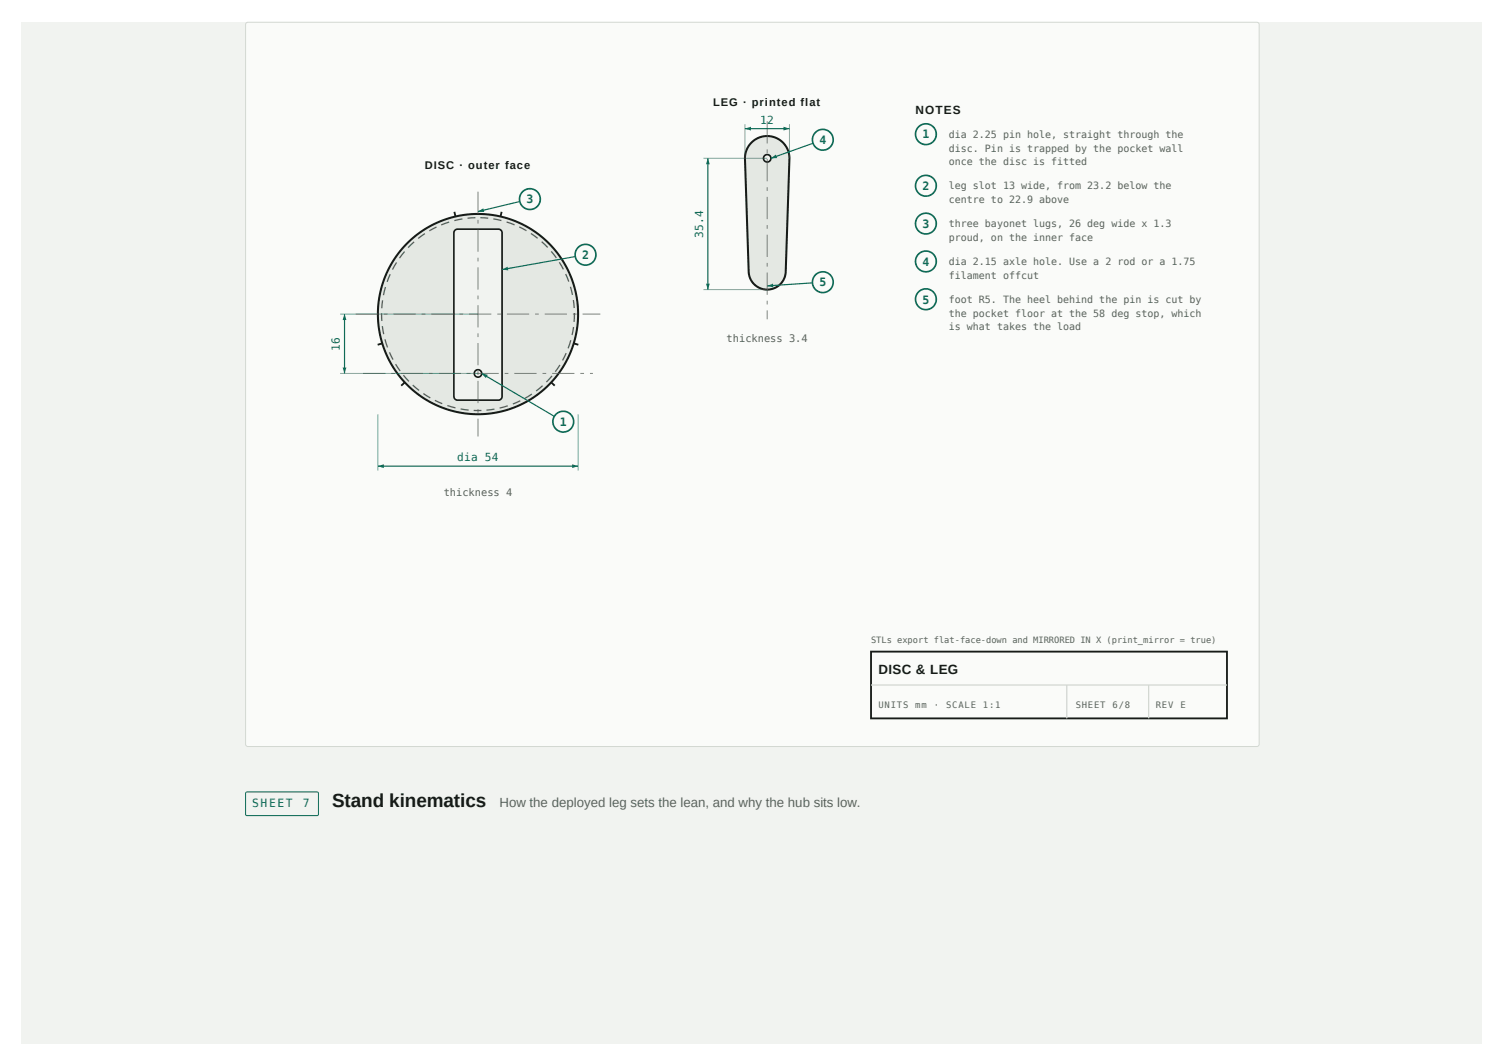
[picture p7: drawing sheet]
<svg xmlns="http://www.w3.org/2000/svg" width="420mm" height="297mm" viewBox="0 0 420 297" stroke-linecap="round" stroke-linejoin="round" font-family="sans-serif">
<path d="M6.1 6.1h408.2v285.5h-408.2z" fill="#f1f3f0"/>
<path d="M68.9 6.4l.4-.2 282.4 .1 .3 .6-.1 201.4-.5 .3-282.4-.1-.3-.5v-201.1z" fill="#fafbf9"/>
<path d="M68.9 6.4l.4-.2 282.4 .1 .3 .6-.1 201.4-.5 .3-282.4-.1-.3-.5v-201.1z" fill="none" stroke="#d3d8d2" stroke-width=".28"/>
<circle cx="133.6" cy="87.8" r="28" fill="#e4e8e3"/>
<circle cx="133.6" cy="87.8" r="28" fill="none" stroke="#171b18" stroke-width=".57"/>
<path d="M160.2 91.4h.3l-.4 2.3-.3-.1zM159.4 95l.4 .1-.8 2.3-.3-.1zM158.1 98.6l.3 .2-1 2-.3-.2zM156.4 101.9l.3 .2-1.3 1.9-.3-.2zM154.2 104.9l.3 .3-1.6 1.7-.3-.3zM149.8 109.1l1.8-1.4 .2 .2-1.8 1.5zM146.7 111.2l1.9-1.2 .2 .3-2 1.2zM143.3 112.7l2.1-.9 .1 .4-2 .9zM139.6 113.9l2.3-.7 .1 .4-2.3 .6zM136 114.4l2.2-.2 .1 .3-2.3 .3zM132.4 114.5h2.2v.4h-2.2zM128.8 114.1l2.2 .3v.4l-2.3-.3zM125.1 113.2l2.3 .6-.1 .4-2.3-.7zM121.7 111.7l2 .9-.1 .4-2.1-1zM118.5 109.8l1.9 1.2-.2 .4-1.9-1.3zM115.5 107.5l1.8 1.5-.2 .3-1.8-1.6zM112.6 105l.3-.3 1.6 1.8-.3 .2zM110.4 101.9l.4-.2 1.2 1.9-.3 .2zM108.7 98.5l.4-.1 .9 2-.3 .2zM107.4 94.9l.4-.1 .7 2.2-.3 .2zM106.7 91.2l.4-.1 .4 2.2-.4 .1zM106.5 87.5h.4v2.2h-.3zM106.8 83.9l.3 .1-.2 2.2-.3-.1zM107.6 80.2l.3 .1-.5 2.2h-.4zM108.9 76.6l.4 .1-.9 2.1-.3-.1zM110.7 73.3l.3 .2-1.1 1.9-.3-.1zM113 70.2l.3 .2-1.5 1.8-.3-.2zM114.3 68.7l1.4-1.2 .2 .2-1.7 1.6-.2-.2zM116.8 66.5l1.9-1.4 .2 .3-1.9 1.4zM119.9 64.4l2.1-1.1 .1 .3-2 1.1zM123.3 62.7l2.2-.8 .1 .3-2.2 .8zM127 61.5l2.3-.5v.4l-2.2 .4zM130.7 60.8l2.2-.1v.3l-2.2 .2zM134.3 60.7l2.2 .1v.4l-2.2-.2zM137.9 61l2.3 .5-.1 .3-2.2-.5zM141.7 61.9l2.2 .8-.1 .3-2.2-.8zM145.2 63.3l2.1 1-.2 .3-2-1zM148.5 65.1l1.9 1.4-.2 .2-1.9-1.3zM151.6 67.4l1.7 1.6-.3 .3-1.7-1.6zM154 70.4l.3-.3 1.4 1.9-.3 .2zM156.2 73.4l.3-.2 1.2 2-.3 .2zM158 76.6l.3-.1 .9 2.1-.4 .2zM159.3 80.2l.4-.1 .5 2.3-.3 .1zM160.1 83.9l.4-.1 .2 2.3h-.3zM160.4 87.5h.4l-.1 2.5-.4-.1z" fill="#59635c"/>
<path d="M127.2 64.3l.7-.3h11.4a1.04 1.04 0 0 1 1.1 1.1v45.7a1.04 1.04 0 0 1-1.1 1h-11.4a1.04 1.04 0 0 1-1-1v-45.7z" fill="#f1f3f0"/>
<path d="M127.2 64.3l.7-.3h11.4a1.04 1.04 0 0 1 1.1 1.1v45.7a1.04 1.04 0 0 1-1.1 1h-11.4a1.04 1.04 0 0 1-1-1v-45.7z" fill="none" stroke="#171b18" stroke-width=".47"/>
<circle cx="133.6" cy="104.4" r="1.04" fill="#f1f3f0"/>
<circle cx="133.6" cy="104.4" r="1.04" fill="none" stroke="#171b18" stroke-width=".47"/>
<g fill="#59635c">
<path d="M101.5 104.2h6.2v.3h-6.2zM109.4 104.2h1v.3h-1zM112.1 104.2h6.2v.3h-6.2zM120 104.2h1v.3h-1zM122.6 104.2h6.3v.3h-6.3zM130.5 104.2h1.1v.3h-1.1zM133.2 104.2h6.2v.3h-6.2zM141.1 104.2h1v.3h-1zM143.8 104.2h6.2v.3h-6.2zM151.7 104.2h1v.3h-1zM154.4 104.2h6.2v.3h-6.2zM162.2 104.2h1.1v.3h-1.1zM164.9 104.2h.9v.3h-.9z"/>
<path d="M133.5 53.6h.3v6.2h-.3zM133.5 61.4h.3v1.1h-.3zM133.5 64.1h.3v6.3h-.3zM133.5 72h.3v1.1h-.3zM133.5 74.7h.3v6.2h-.3zM133.5 82.6h.3v1h-.3zM133.5 85.3h.3v6.2h-.3zM133.5 93.2h.3v1h-.3zM133.5 95.9h.3v6.2h-.3zM133.5 103.7h.3v1.1h-.3zM133.5 106.4h.3v6.3h-.3zM133.5 114.3h.3v1.1h-.3zM133.5 117h.3v5h-.3z"/>
<path d="M99.4 87.6h6.2v.3h-6.2zM107.3 87.6h1v.3h-1zM110 87.6h6.2v.3h-6.2zM117.9 87.6h1v.3h-1zM120.6 87.6h6.2v.3h-6.2zM128.5 87.6h1v.3h-1zM131.1 87.6h6.3v.3h-6.3zM139 87.6h1.1v.3h-1.1zM141.7 87.6h6.2v.3h-6.2zM149.6 87.6h1v.3h-1zM152.3 87.6h6.2v.3h-6.2zM160.2 87.6h1v.3h-1zM162.9 87.6h4.9v.3h-4.9z"/>
</g>
<path d="M127 59.2l.3 1.3M140.2 59.2l-.3 1.3M106.9 96l-1.3 .3M160.4 96l1.3 .3M113.2 106.9l-1 .9M154.1 106.9l1 .9" fill="none" stroke="#171b18" stroke-width=".52"/>
<path d="M105.6 115.8v15.7M161.6 115.8v15.7" fill="none" stroke="#0e6b57" stroke-width=".28"/>
<path d="M105.6 130.3h56" fill="none" stroke="#0e6b57" stroke-width=".33"/>
<g fill="#0e6b57">
<path d="M105.6 130.3l1.7-.6v1.1z"/>
<path d="M160 129.7l1.6 .6-1.6 .5z"/>
</g>
<path d="M95.1 87.8h38.5M95.1 104.4h38.5" fill="none" stroke="#0e6b57" stroke-width=".28"/>
<path d="M96.3 87.8v16.6" fill="none" stroke="#0e6b57" stroke-width=".33"/>
<g fill="#0e6b57">
<path d="M96.3 87.8l.5 1.6h-1z"/>
<path d="M95.8 102.7h1l-.5 1.7z"/>
</g>
<path d="M134.7 104.4l22.8 13.4" fill="none" stroke="#0e6b57" stroke-width=".33"/>
<path d="M134.7 104.4l1.7 .3-.6 1z" fill="#0e6b57"/>
<circle cx="157.5" cy="117.8" r="2.9" fill="#fafbf9"/>
<circle cx="157.5" cy="117.8" r="2.9" fill="none" stroke="#0e6b57" stroke-width=".47"/>
<path d="M163.7 71.2l-23.3 4.1" fill="none" stroke="#0e6b57" stroke-width=".33"/>
<path d="M140.4 75.3l1.5-.8 .2 1.1z" fill="#0e6b57"/>
<circle cx="163.7" cy="71.2" r="2.9" fill="#fafbf9"/>
<circle cx="163.7" cy="71.2" r="2.9" fill="none" stroke="#0e6b57" stroke-width=".47"/>
<path d="M148.1 55.6l-14.5 3.5" fill="none" stroke="#0e6b57" stroke-width=".33"/>
<path d="M133.6 59.1l1.5-.9 .3 1.1z" fill="#0e6b57"/>
<circle cx="148.1" cy="55.6" r="2.9" fill="#fafbf9"/>
<circle cx="148.1" cy="55.6" r="2.9" fill="none" stroke="#0e6b57" stroke-width=".47"/>
<path d="M210.1 39.8a6.2 6.2 0 0 1 6.8-1.3 6.2 6.2 0 0 1 3.8 5.7l-1 31.6a5.2 5.2 0 0 1-5.2 5.1 5.2 5.2 0 0 1-5.2-5.1l-1-31.6a6.2 6.2 0 0 1 1.8-4.4z" fill="#e4e8e3"/>
<path d="M210.1 39.8a6.2 6.2 0 0 1 6.8-1.3 6.2 6.2 0 0 1 3.8 5.7l-1 31.6a5.2 5.2 0 0 1-5.2 5.1 5.2 5.2 0 0 1-5.2-5.1l-1-31.6a6.2 6.2 0 0 1 1.8-4.4z" fill="none" stroke="#171b18" stroke-width=".57"/>
<circle cx="214.5" cy="44.2" r="1.04" fill="#f1f3f0"/>
<circle cx="214.5" cy="44.2" r="1.04" fill="none" stroke="#171b18" stroke-width=".47"/>
<path d="M214.3 33.9h.3v6.2h-.3zM214.3 41.8h.3v1h-.3zM214.3 44.4h.3v6.3h-.3zM214.3 52.3h.3v1.1h-.3zM214.3 55h.3v6.2h-.3zM214.3 62.9h.3v1h-.3zM214.3 65.6h.3v6.2h-.3zM214.3 73.5h.3v1h-.3zM214.3 76.2h.3v6.2h-.3zM214.3 84h.3v1.1h-.3zM214.3 86.7h.3v2.5h-.3z" fill="#59635c"/>
<path d="M196.7 44.2h17.8M196.7 80.9h17.8" fill="none" stroke="#0e6b57" stroke-width=".28"/>
<path d="M197.9 44.2v36.7" fill="none" stroke="#0e6b57" stroke-width=".33"/>
<g fill="#0e6b57">
<path d="M197.9 44.2l.5 1.7h-1z"/>
<path d="M197.4 79.3h1l-.5 1.6z"/>
</g>
<path d="M208.3 34.7v9.5M220.7 34.7v9.5" fill="none" stroke="#0e6b57" stroke-width=".28"/>
<path d="M208.3 35.9h12.4" fill="none" stroke="#0e6b57" stroke-width=".33"/>
<g fill="#0e6b57">
<path d="M208.3 35.9l1.6-.5v1.1z"/>
<path d="M219.1 35.4l1.6 .5-1.6 .6z"/>
</g>
<path d="M230 39.1l-14.5 5.1" fill="none" stroke="#0e6b57" stroke-width=".33"/>
<path d="M215.5 44.2l1.4-1 .4 1z" fill="#0e6b57"/>
<circle cx="230" cy="39.1" r="2.9" fill="#fafbf9"/>
<circle cx="230" cy="39.1" r="2.9" fill="none" stroke="#0e6b57" stroke-width=".47"/>
<path d="M230 78.9l-15.5 1" fill="none" stroke="#0e6b57" stroke-width=".33"/>
<path d="M214.5 79.9l1.6-.6 .1 1z" fill="#0e6b57"/>
<circle cx="230" cy="78.9" r="2.9" fill="#fafbf9"/>
<circle cx="230" cy="78.9" r="2.9" fill="none" stroke="#0e6b57" stroke-width=".47"/>
<circle cx="258.9" cy="37.5" r="2.9" fill="#fafbf9"/>
<circle cx="258.9" cy="37.5" r="2.9" fill="none" stroke="#0e6b57" stroke-width=".47"/>
<circle cx="258.9" cy="51.9" r="2.9" fill="#fafbf9"/>
<circle cx="258.9" cy="51.9" r="2.9" fill="none" stroke="#0e6b57" stroke-width=".47"/>
<circle cx="258.9" cy="62.5" r="2.9" fill="#fafbf9"/>
<circle cx="258.9" cy="62.5" r="2.9" fill="none" stroke="#0e6b57" stroke-width=".47"/>
<circle cx="258.9" cy="73.1" r="2.9" fill="#fafbf9"/>
<circle cx="258.9" cy="73.1" r="2.9" fill="none" stroke="#0e6b57" stroke-width=".47"/>
<circle cx="258.9" cy="83.6" r="2.9" fill="#fafbf9"/>
<circle cx="258.9" cy="83.6" r="2.9" fill="none" stroke="#0e6b57" stroke-width=".47"/>
<path d="M243.5 182.1h99.5v18.7h-99.5z" fill="none" stroke="#171b18" stroke-width=".52"/>
<path d="M243.5 191.4h99.5M298.2 191.4v9.4M321.1 191.4v9.4" fill="none" stroke="#d3d8d2" stroke-width=".36"/>
<path d="M68.8 221.4h20l.2 .3v6l-.4 .2h-19.7l-.2-.4z" fill="none" stroke="#0e6b57" stroke-width=".28"/>
<text font-size="5.3" fill="#171b18" x="92.8" y="225.4">Stand kinematics</text>
<text font-size="3.7" fill="#171b18" x="245.6" y="188.4">DISC &amp; LEG</text>
<text font-size="3.7" fill="#59635c" x="139.6" y="225.4">How the deployed leg sets the lean, and why the hub sits low.</text>
<text font-size="3.3" fill="#171b18" x="256" y="31.8">NOTES</text>
<g font-size="3.2" fill="#0e6b57">
<text x="229.1" y="40.2">4</text>
<text x="257.9" y="38.7">1</text>
<text x="257.9" y="53.1">2</text>
<text x="147.2" y="56.8">3</text>
<text x="257.9" y="63.7">3</text>
<text x="162.7" y="72.4">2</text>
<text x="257.9" y="74.2">4</text>
<text x="229.1" y="80.1">5</text>
<text x="257.9" y="84.8">5</text>
<text x="156.5" y="119">1</text>
<text x="70.5" y="225.4">SHEET</text>
<text x="84.6" y="225.4">7</text>
</g>
<g font-size="3.1" fill="#171b18">
<text x="199.4" y="29.7">LEG · printed flat</text>
<text x="118.7" y="47.3">DISC · outer face</text>
</g>
<g font-size="3.1" fill="#0e6b57">
<text x="212.6" y="34.6">1</text>
<text x="214.5" y="34.6">2</text>
<text x="196.6" y="66.5" transform="rotate(-90 196.6 66.5)">35.4</text>
<text x="95" y="98" transform="rotate(-90 95 98)">16</text>
<text x="127.8" y="128.9">dia 54</text>
</g>
<g font-size="2.9" fill="#59635c">
<text x="203.1" y="95.4">thickness 3.4</text>
<text x="124" y="138.6">thickness 4</text>
</g>
<g font-size="2.8" fill="#59635c">
<text x="265.3" y="38.5">dia 2.25 pin hole, straight through the</text>
<text x="265.3" y="42.4">disc. Pin is trapped by the pocket wall</text>
<text x="265.3" y="46.2">once the disc is fitted</text>
<text x="265.3" y="52.9">leg slot 13 wide, from 23.2 below the</text>
<text x="265.3" y="56.8">centre to 22.9 above</text>
<text x="265.3" y="63.5">three bayonet lugs, 26 deg wide x 1.3</text>
<text x="265.3" y="67.4">proud, on the inner face</text>
<text x="265.3" y="74.1">dia 2.15 axle hole. Use a 2 rod or a 1.75</text>
<text x="265.3" y="77.9">filament offcut</text>
<text x="265.3" y="84.7">foot R5. The heel behind the pin is cut by</text>
<text x="265.3" y="88.5">the pocket floor at the 58 deg stop, which</text>
<text x="265.3" y="92.3">is what takes the load</text>
</g>
<g font-size="2.5" fill="#59635c">
<text x="245.6" y="198">UNITS</text>
<text x="255.9" y="198">mm</text>
<text x="261.1" y="198">·</text>
<text x="264.5" y="198">SCALE</text>
<text x="274.8" y="198">1:1</text>
<text x="300.7" y="198">SHEET</text>
<text x="311.1" y="198">6/8</text>
<text x="323.1" y="198">REV</text>
<text x="330" y="198">E</text>
</g>
<text font-size="2.4" fill="#59635c" x="243.5" y="179.6">STLs export flat-face-down and MIRRORED IN X (print_mirror = true)</text>
</svg>
